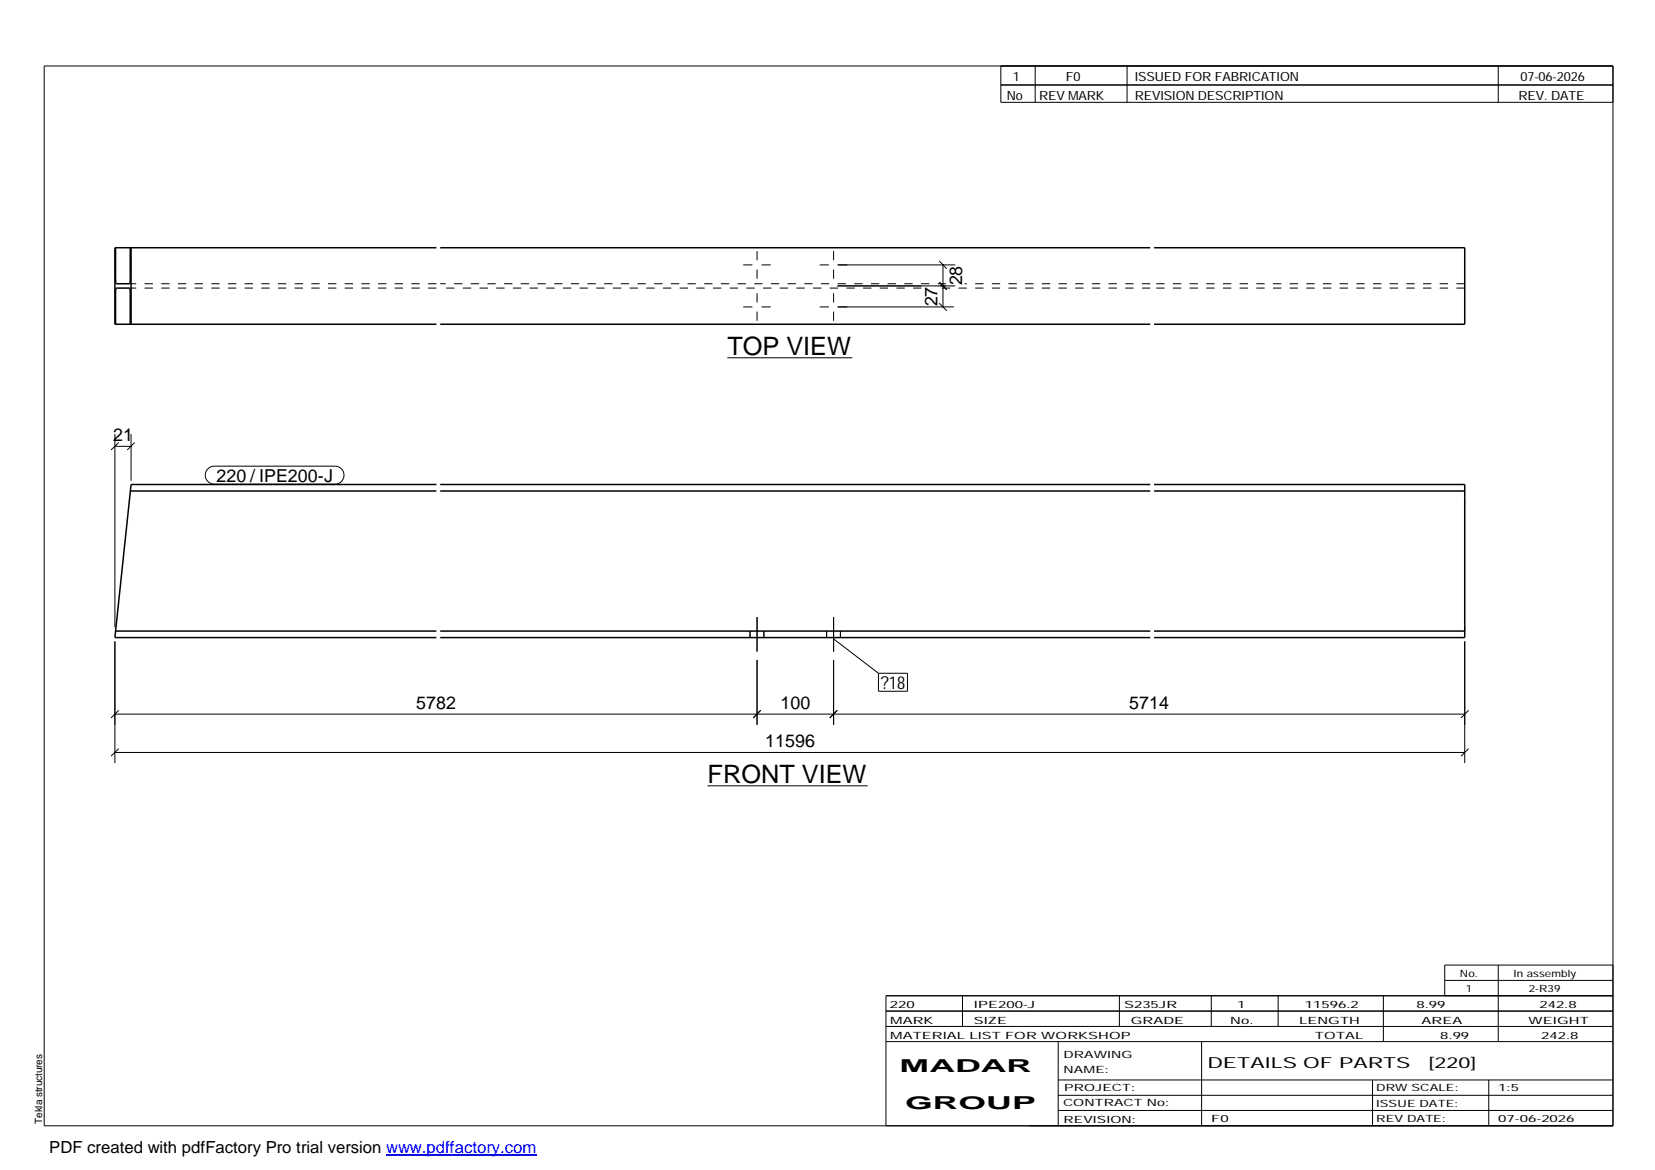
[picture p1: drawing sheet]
<svg xmlns="http://www.w3.org/2000/svg" width="420mm" height="297mm" viewBox="0 0 420 297" stroke-linecap="round" stroke-linejoin="round" font-family="sans-serif">
<g fill="none" stroke="#000" stroke-width=".25">
<path d="M11.2 16.7h398.3v269.1h-398.3zM254.1 16.7v9.3h155.4M262.8 16.7v9.3M286.1 16.7v9.3M380.4 16.7v9.3M254.1 21.6h155.4M188.7 67.3h2.3M188.7 77.9h2.3M192.2 63.7v2.4M192.2 68.4v2.4M192.2 74.5v2.3M192.2 79.1v2.3"/>
<path d="M193.3 67.3h2.4M193.3 77.9h2.4M208.1 67.3h2.3M208.1 77.9h2.3M211.6 63.7v2.4M211.6 68.4v2.4M211.6 74.5v2.3M211.6 79.1v2.3M212.6 67.3h29.9M212.6 77.9h29.5M212.6 72.6h29.9M238.5 77l1.9 1.9"/>
<path d="M238.5 71.7l1.9 1.9M238.5 66.3l1.9 1.9M239.4 67.3v10.6M184.7 90.8h31.7M29.2 110.2v49M29.2 113.3h4.1M30.1 112.3l-1.9 1.9M33.3 110.2v11.8M34.2 112.3l-1.9 1.9M52.8 119l.7-.5 .9-.2h30.7a2.29 2.29 0 0 1 2.2 2.3 2.29 2.29 0 0 1-2.2 2.3h-30.7a2.27 2.27 0 0 1-2.1-1.4 2.27 2.27 0 0 1 .5-2.5zM192.2 156.7v8.7M211.6 156.7v8.7"/>
<path d="M29.2 162.8v30.9M190.4 160.2v1.7M192.2 167.5v16.5M193.9 160.2v1.7M209.8 160.2v1.7M211.6 167.5v16.5M211.6 162.2l11.4 8.7M213.4 160.2v1.7M223 170.9h7.4v4.6h-7.4zM371.9 162.8v30.9M29.2 191h342.7M29.2 181.3h342.7"/>
<path d="M30.1 190.1l-1.9 1.9M30.1 180.3l-1.9 2M179.6 199.5h40.7M193.1 180.3l-1.9 2M212.6 180.3l-1.9 2M372.8 190.1l-1.9 1.9M372.8 180.3l-1.9 2M224.9 256.7h184.6M244.3 252.8v7.8M284.2 252.8v7.8M307.5 252.8v7.8M324.5 252.8v7.8"/>
<path d="M351.2 252.8v11.6M366.8 248.9h42.7M380.4 245v19.4M409.5 245h-42.7v7.8M409.5 252.8h-184.6v33M224.9 264.4h184.6M224.9 260.6h184.6M268.6 264.4v21.4M268.6 274.2h140.9M268.6 278.1h140.9M305.1 264.4v21.4M348.4 274.2v11.6"/>
<path d="M378 274.2v11.6M268.6 281.9h140.9"/>
</g>
<g fill="none" stroke="#000" stroke-width=".38">
<path d="M29.3 62.9v8.2l.2 .9h3.5l.1-9.1M33.3 62.9v19.4M110.8 62.9h-81.6v19.4h81.6M111.8 62.9h180.2M293 62.9h78.9v19.4h-78.9M29.3 82.3v-8.2l.2-1h3.4l.2 9.2M111.8 82.3h180.2M33.1 124.7h77.7M110.8 123h-77.5l-4.1 38.9h81.6M111.8 124.7h180.2M111.8 123h180.2M293 123h78.9v38.9h-78.9"/>
<path d="M293 124.7h78.9M29.3 160.2h81.5M111.8 160.2h180.2M111.8 161.9h180.2M293 160.2h78.9"/>
</g>
<g fill="none" stroke="#000" stroke-width=".25" stroke-dasharray="2.1 2.1" stroke-linecap="butt">
<path d="M29.3 62.9h-.1M33.3 62.9h-.2M110.8 72h-77.9M110.8 73.1h-77.9M233.9 73.1h-122.1M240.2 72h-128.4M292 72h-47.1M292 73.1h-53.3M371.9 72h-78.9M371.9 73.1h-78.9M29.3 82.3h-.1M33.1 82.3h.2"/>
<path d="M33.3 82.3h-.2M371.9 160.2v-.1M371.9 160.1v-.9"/>
</g>
<path d="M98 293.3h38.2" fill="none" stroke="#00f" stroke-width=".3"/>
<g font-size="6.4">
<text x="184.7" y="90.1">TOP VIEW</text>
<text x="179.6" y="198.8">FRONT VIEW</text>
</g>
<g font-size="4.5">
<text x="238" y="77.8" transform="rotate(-90 238 77.8)">27</text>
<text x="244.3" y="72.5" transform="rotate(-90 244.3 72.5)">28</text>
<text x="28.7" y="111.9">21</text>
<text x="54.9" y="122.3">220 / IPE200-J</text>
<text x="105.6" y="179.9">5782</text>
<text x="198.1" y="179.9">100</text>
<text x="223.6" y="174.9">?18</text>
<text x="286.7" y="179.9">5714</text>
<text x="194.2" y="189.6">11596</text>
<text x="228.4" y="272.3">MADAR</text>
<text x="229.8" y="281.6">GROUP</text>
</g>
<text font-size="4.2" x="12.5" y="292.7">PDF created with pdfFactory Pro trial version www.pdffactory.com</text>
<g font-size="3.9">
<text x="306.5" y="271.3">DETAILS OF PARTS</text>
<text x="362.7" y="271.3">[220]</text>
</g>
<g font-size="3.2">
<text x="257.1" y="20.5">1</text>
<text x="270.6" y="20.5">F0</text>
<text x="288.1" y="20.5">ISSUED FOR FABRICATION</text>
<text x="386" y="20.5">07-06-2026</text>
<text x="255.6" y="25.5">No</text>
<text x="263.8" y="25.5">REV MARK</text>
<text x="288.1" y="25.5">REVISION DESCRIPTION</text>
<text x="385.5" y="25.5">REV. DATE</text>
</g>
<g font-size="2.5">
<text x="370.6" y="247.9">No.</text>
<text x="372.1" y="251.8">1</text>
<text x="384.3" y="247.9">In assembly</text>
<text x="388.1" y="251.8">2-R39</text>
<text x="225.9" y="255.9">220</text>
<text x="247.3" y="255.9">IPE200-J</text>
<text x="285.4" y="255.9">S235JR</text>
<text x="314.1" y="255.9">1</text>
<text x="331.3" y="255.9">11596.2</text>
<text x="359.6" y="255.9">8.99</text>
<text x="390.8" y="255.9">242.8</text>
<text x="226" y="263.7">MATERIAL LIST FOR WORKSHOP</text>
<text x="226" y="259.9">MARK</text>
<text x="247.2" y="259.9">SIZE</text>
<text x="287.1" y="259.9">GRADE</text>
<text x="312.3" y="259.9">No.</text>
<text x="329.8" y="259.9">LENGTH</text>
<text x="333.8" y="263.7">TOTAL</text>
<text x="360.9" y="259.9">AREA</text>
<text x="365.6" y="263.7">8.99</text>
<text x="388.1" y="259.9">WEIGHT</text>
<text x="391.3" y="263.7">242.8</text>
<text x="270" y="268.5">DRAWING</text>
<text x="270" y="272.5">NAME:</text>
<text x="269.9" y="280.9">CONTRACT No:</text>
<text x="270.2" y="277">PROJECT:</text>
<text x="349.4" y="277.1">DRW SCALE:</text>
<text x="349.4" y="281">ISSUE DATE:</text>
<text x="380.4" y="277.1">1:5</text>
<text x="10.7" y="285.4" transform="rotate(-90 10.7 285.4)">Tekla structures</text>
<text x="270" y="285">REVISION:</text>
<text x="307.5" y="284.8">F0</text>
<text x="349.4" y="284.8">REV DATE:</text>
<text x="380.4" y="284.8">07-06-2026</text>
</g>
</svg>
